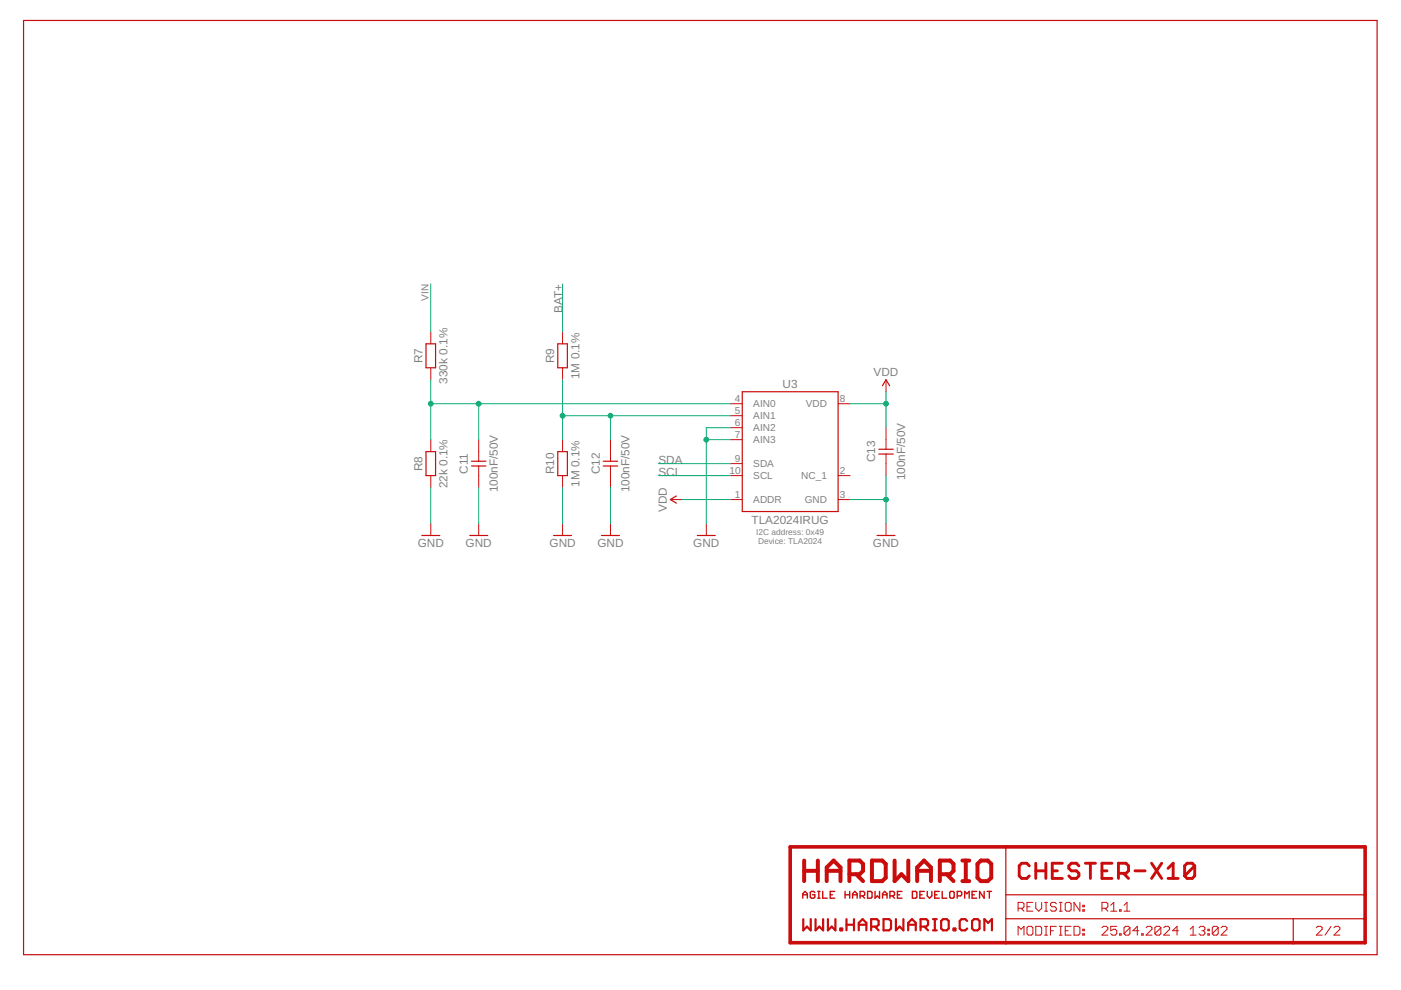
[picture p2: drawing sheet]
<svg xmlns="http://www.w3.org/2000/svg" width="297mm" height="210mm" viewBox="0 0 297 210" stroke-linecap="round" stroke-linejoin="round" font-family="sans-serif">
<g fill="none" stroke="#c90d0c" stroke-width=".61">
<path d="M218.2 183.6l-.5-.6h-1.1l-.5 .6v2.1l.5 .5h1.1l.5-.5M219.6 183v3.2M219.6 184.6h2.1M221.7 183v3.2M223.1 184.6h1.1M225.2 183h-2.1v3.2h2.1M228.7 183.6l-.5-.6h-1.1l-.5 .6v.5l.5 .5h1.1l.5 .6v.5l-.5 .5h-1.1l-.5-.5M230.1 183h2.2M231.2 183v3.2M233.6 184.6h1.1M235.8 183h-2.2v3.2h2.2M237.1 185.2h1.6l.6-.6v-1l-.6-.6h-1.6v3.2"/>
<path d="M238.2 185.2l1.1 1M240.6 184.6h2.2M244.2 183l2.1 3.2M246.3 183l-2.1 3.2M247.6 186.2h2.2M247.6 184.1l1.1-1.1v3.2M253.3 183.6l-.5-.6h-1.1l-.5 .6v2.1M253.3 183.6v2.1l-.5 .5h-1.1l-.5-.5M253.3 183.6l-2.1 2.1"/>
</g>
<g fill="none" stroke="#c90d0c" stroke-width=".21">
<path d="M91.3 70.4v2.5M91.3 78v2.5M119.3 70.4v2.5M119.3 78v2.5M91.3 93.2v2.6M101.5 93.2v4.6M101.5 98.8v4.6M119.3 93.2v2.6M129.4 93.2v4.6M129.4 98.8v4.6M154.8 85.6h2.6M154.8 88.1h2.6"/>
<path d="M154.8 90.7h2.6M154.8 93.2h2.6M154.8 98.3h2.6M177.7 85.6h2.5M187.9 80.5v2.6M187.9 90.7v4.5M187.9 96.3v4.5M91.3 100.8v2.6M91.3 111v2.5M101.5 111v2.5M119.3 100.8v2.6M119.3 111v2.5"/>
<path d="M129.4 111v2.5M142.1 105.9h2.6M149.8 111v2.5M154.8 105.9h2.6M154.8 100.8h2.6M177.7 105.9h2.5M177.7 100.8h2.5M187.9 111v2.5M215.9 192.6h.9l.3-.3v-.7l-.3-.3h-.9v1.9M215.9 198.3v-1.9l.6 .6 .6-.6v1.9M216.5 192.6l.6 .6M217.7 196.7l.3-.3h.7l.3 .3v1.3l-.3 .3h-.7l-.3-.3z"/>
<path d="M217.7 192.3h.7M219 191.3h-1.3v1.9h1.3M219.6 196.4h.9l.4 .3v1.3l-.4 .3h-.9zM219.6 191.3v1.3l.6 .6 .7-.6v-1.3M221.5 198.3h.6M221.5 196.4h.6M221.5 191.3h.6M221.5 193.2h.6M221.8 191.3v1.9M221.8 196.4v1.9M222.7 197.3h.7M224 196.4h-1.3v1.9"/>
<path d="M224 191.6l-.3-.3h-.7l-.3 .3v.3l.3 .4h.7l.3 .3v.3l-.3 .3h-.7l-.3-.3M224.6 198.3h.6M224.6 196.4h.6M224.6 191.3h.6M224.6 193.2h.6M224.9 191.3v1.9M224.9 196.4v1.9M225.8 197.3h.7M226.1 191.3h.7l.3 .3v1.3l-.3 .3h-.7l-.3-.3v-1.3zM227.1 196.4h-1.3v1.9h1.3M227.7 196.4h.9l.4 .3v1.3l-.4 .3h-.9zM229 191.3v1.9l-1.3-1.9v1.9"/>
<path d="M229.6 198h.3v.3h-.3zM229.6 197h.3v.3h-.3zM229.6 192.9h.3v.3h-.3zM229.6 191.9h.3v.4h-.3zM233.6 196.7l.4-.3h.6l.3 .3v.3l-1.3 1.3h1.3M233.6 192.6h1l.3-.3v-.7l-.3-.3h-1v1.9M234.3 192.6l.6 .6M235.5 191.9l.6-.6v1.9M235.5 193.2h1.3M236.8 196.4h-1.3v.9l.6-.3h.4l.3 .3v.7l-.3 .3h-.7l-.3-.3M237.4 198h.3v.3h-.3zM237.4 192.9h.3v.3h-.3z"/>
<path d="M238.3 193.2h1.3M238.3 191.9l.7-.6v1.9M239.6 196.7v1.3l-.4 .3h-.6l-.3-.3M239.6 196.7l-.4-.3h-.6l-.3 .3v1.3M239.6 196.7l-1.3 1.3M241.4 197.3h-1.2l.9-.9v1.9M242.1 198h.3v.3h-.3zM243 196.7l.3-.3h.6l.3 .3v.3l-1.2 1.3h1.2M246.1 196.7v1.3l-.3 .3h-.6l-.3-.3M246.1 196.7l-.3-.3h-.6l-.3 .3v1.3M246.1 196.7l-1.2 1.3M246.7 196.7l.4-.3h.6l.3 .3v.3l-1.3 1.3h1.3"/>
<path d="M249.9 197.3h-1.3l1-.9v1.9M252.3 198.3h1.3M252.3 197l.7-.6v1.9M254.2 196.7l.3-.3h.7l.3 .3v.3l-.3 .3M254.8 197.3h.4M255.2 197.3l.3 .4v.3l-.3 .3h-.7l-.3-.3M256.1 198h.3v.3h-.3zM256.1 197h.3v.3h-.3zM258.3 196.7v1.3l-.3 .3h-.7l-.3-.3M258.3 196.7l-.3-.3h-.7l-.3 .3v1.3M258.3 196.7l-1.3 1.3M258.9 196.7l.3-.3h.6l.3 .3v.3l-1.2 1.3h1.2"/>
<path d="M279.1 196.7l.3-.3h.6l.3 .3v.3l-1.2 1.3h1.2M282.2 196.4l-1.3 1.9M282.8 196.7l.3-.3h.7l.3 .3v.3l-1.3 1.3h1.3"/>
</g>
<path d="M167.5 179.6h121.9v20.3h-121.9z" fill="none" stroke="#c90d0c" stroke-width=".76"/>
<g fill="none" stroke="#c90d0c" stroke-width=".25">
<path d="M5 4.3h287v198.1h-287zM90.3 72.9h2.1v5.1h-2.1zM118.3 72.9h2v5.1h-2zM90.3 95.8h2.1v5h-2.1zM100 98.8h3M100 97.8h3M118.3 95.8h2v5h-2zM127.9 98.8h3.1M127.9 97.8h3.1M157.4 83.1h20.3v25.4h-20.3zM186.3 96.3h3.1M186.3 95.2h3.1"/>
<path d="M187.1 81.8l.8-1.3 .7 1.3M89.4 113.5h3.8M99.6 113.5h3.8M117.4 113.5h3.8M127.5 113.5h3.8M143.4 105.2l-1.3 .7 1.3 .8M147.8 113.5h3.9M185.9 113.5h3.9M213.3 179.6v20.3M213.3 189.7h76.1M213.3 194.8h76.1M274.2 194.8v5.1"/>
</g>
<g fill="none" stroke="#c90d0c" stroke-width=".85">
<path d="M170.5 182.5v4.3M170.5 184.6h2.9M173.4 182.5v4.3M175.3 184.6h2.9M175.3 186.8v-2.9l1.4-1.4 1.5 1.4v2.9M180.1 185.4h2.2l.7-.8v-1.4l-.7-.7h-2.2v4.3M181.5 185.4l1.5 1.4M184.9 182.5h2.1l.8 .7v2.9l-.8 .7h-2.1zM189.7 182.5v4.3l1.4-1.4 1.5 1.4v-4.3M194.5 184.6h2.9M194.5 186.8v-2.9l1.4-1.4 1.5 1.4v2.9M199.3 185.4h2.1l.8-.8v-1.4l-.8-.7h-2.1v4.3"/>
<path d="M200.7 185.4l1.5 1.4M204 182.5h1.5M204 186.8h1.5M204.8 182.5v4.3M208 182.5h1.4l.8 .7v2.9l-.8 .7h-1.4l-.8-.7v-2.9z"/>
</g>
<g fill="none" stroke="#c90d0c" stroke-width=".3">
<path d="M170.2 190.4v-.9l.5-.5 .5 .5v.9M170.2 189.7h1M172.8 189.2l-.3-.2h-.5l-.2 .2v1l.2 .2h.5l.3-.2v-.5h-.5M173.4 189h.5M173.4 190.4h.5M173.6 189v1.4M174.4 189v1.4h1M176 189.7h.5M177 189h-1v1.4h1M179.2 189.7h.9M179.2 189v1.4M180.1 189v1.4"/>
<path d="M180.8 189.7h.9M180.8 190.4v-.9l.5-.5 .4 .5v.9M182.4 189.9h.7l.2-.2v-.5l-.2-.2h-.7v1.4M182.8 189.9l.5 .5M183.9 189h.8l.2 .2v1l-.2 .2h-.8zM185.5 189v1.4l.5-.5 .5 .5v-1.4M187.1 189.7h1M187.1 190.4v-.9l.5-.5 .5 .5v.9M188.7 189.9h.7l.3-.2v-.5l-.3-.2h-.7v1.4M189.2 189.9l.5 .5M190.3 189.7h.5M191.2 189h-.9v1.4h.9"/>
<path d="M193.4 189h.8l.2 .2v1l-.2 .2h-.8zM195 189.7h.5M196 189h-1v1.4h1M196.6 189v.9l.5 .5 .5-.5v-.9M198.2 189.7h.5M199.2 189h-1v1.4h1M199.8 189v1.4h.9M201.6 189h.5l.2 .2v1l-.2 .2h-.5l-.2-.2v-1zM202.9 189.9h.8l.2-.2v-.5l-.2-.2h-.8v1.4M204.5 190.4v-1.4l.5 .5 .5-.5v1.4M206.1 189.7h.5M207.1 189h-1v1.4h1"/>
<path d="M208.7 189v1.4l-1-1.4v1.4M209.3 189h.9M209.8 189v1.4"/>
</g>
<g fill="none" stroke="#c90d0c" stroke-width=".47">
<path d="M170.3 194.9v2.4l.8-.8 .8 .8v-2.4M172.9 194.9v2.4l.8-.8 .8 .8v-2.4M175.5 194.9v2.4l.8-.8 .8 .8v-2.4M178.2 196.9h.4v.4h-.4zM179.5 194.9v2.4M179.5 196.1h1.6M181.1 194.9v2.4M182.1 196.1h1.6M182.1 197.3v-1.6l.8-.8 .8 .8v1.6M184.7 196.5h1.2l.4-.4v-.8l-.4-.4h-1.2v2.4M185.5 196.5l.8 .8M187.3 194.9h1.2l.4 .4v1.6l-.4 .4h-1.2z"/>
<path d="M189.9 194.9v2.4l.8-.8 .8 .8v-2.4M192.6 196.1h1.6M192.6 197.3v-1.6l.8-.8 .8 .8v1.6M195.2 196.5h1.2l.4-.4v-.8l-.4-.4h-1.2v2.4M196 196.5l.8 .8M197.8 197.3h.8M197.8 194.9h.8M198.2 194.9v2.4M199.5 195.3l.4-.4h.8l.4 .4v1.6l-.4 .4h-.8l-.4-.4zM202.2 196.9h.4v.4h-.4zM205.1 195.3l-.4-.4h-.8l-.4 .4v1.6l.4 .4h.8l.4-.4M206.1 195.3l.4-.4h.8l.4 .4v1.6l-.4 .4h-.8l-.4-.4z"/>
<path d="M208.7 197.3v-2.4l.8 .8 .8-.8v2.4"/>
</g>
<g fill="none" stroke="#0dab76" stroke-width=".21">
<path d="M91.3 60.2v10.2M119.3 60.2v10.2M91.3 80.5v12.7M91.3 85.6h63.5M101.5 85.6v7.6M119.3 80.5v12.7M119.3 88.1h35.5M129.4 88.1v5.1M139.6 98.3h15.2M149.8 93.2h5M154.8 90.7h-5v20.3M180.2 85.6h7.7"/>
<path d="M187.9 83.1v7.6M91.3 103.4v7.6M101.5 103.4v7.6M119.3 103.4v7.6M129.4 103.4v7.6M139.6 100.8h15.2M144.7 105.9h10.1M180.2 105.9h7.7M187.9 100.8v10.2"/>
</g>
<g fill="#0dab76" stroke="#0dab76" stroke-width=".21">
<circle cx="187.9" cy="105.9" r=".51"/>
<circle cx="149.8" cy="93.2" r=".51"/>
<circle cx="187.9" cy="85.6" r=".51"/>
<circle cx="91.3" cy="85.6" r=".51"/>
<circle cx="101.5" cy="85.6" r=".51"/>
<circle cx="119.3" cy="88.1" r=".51"/>
<circle cx="129.4" cy="88.1" r=".51"/>
</g>
<g font-size="2.5" fill="#808080">
<text x="119.3" y="66.3" transform="rotate(-90 119.3 66.3)">BAT+</text>
<text x="89.6" y="77.1" transform="rotate(-90 89.6 77.1)">R7</text>
<text x="117.5" y="77" transform="rotate(-90 117.5 77)">R9</text>
<text x="94.9" y="81.3" transform="rotate(-90 94.9 81.3)">330k 0.1%</text>
<text x="122.8" y="80.4" transform="rotate(-90 122.8 80.4)">1M 0.1%</text>
<text x="165.9" y="82.3">U3</text>
<text x="185.2" y="79.8">VDD</text>
<text x="89.6" y="99.9" transform="rotate(-90 89.6 99.9)">R8</text>
<text x="99.2" y="100.5" transform="rotate(-90 99.2 100.5)">C11</text>
<text x="117.5" y="100.6" transform="rotate(-90 117.5 100.6)">R10</text>
<text x="127.2" y="100.6" transform="rotate(-90 127.2 100.6)">C12</text>
<text x="139.6" y="98.3">SDA</text>
<text x="139.6" y="100.8">SCL</text>
<text x="185.6" y="98" transform="rotate(-90 185.6 98)">C13</text>
<text x="191.9" y="101.9" transform="rotate(-90 191.9 101.9)">100nF/50V</text>
<text x="94.9" y="103.5" transform="rotate(-90 94.9 103.5)">22k 0.1%</text>
<text x="105.6" y="104.4" transform="rotate(-90 105.6 104.4)">100nF/50V</text>
<text x="122.8" y="103.2" transform="rotate(-90 122.8 103.2)">1M 0.1%</text>
<text x="133.5" y="104.4" transform="rotate(-90 133.5 104.4)">100nF/50V</text>
<text x="141.4" y="108.5" transform="rotate(-90 141.4 108.5)">VDD</text>
<text x="159.3" y="111">TLA2024IRUG</text>
<text x="88.6" y="116.1">GND</text>
<text x="98.7" y="116.1">GND</text>
<text x="116.5" y="116.1">GND</text>
<text x="126.7" y="116.1">GND</text>
<text x="147" y="116.1">GND</text>
<text x="185.1" y="116.1">GND</text>
</g>
<g font-size="2.1" fill="#808080">
<text x="90.8" y="63.8" transform="rotate(-90 90.8 63.8)">VIN</text>
<text x="155.8" y="85.2">4</text>
<text x="155.8" y="87.8">5</text>
<text x="159.7" y="86.4">AIN0</text>
<text x="159.7" y="88.9">AIN1</text>
<text x="170.8" y="86.4">VDD</text>
<text x="178" y="85.2">8</text>
<text x="155.8" y="90.3">6</text>
<text x="155.8" y="92.9">7</text>
<text x="159.7" y="91.4">AIN2</text>
<text x="159.7" y="94">AIN3</text>
<text x="154.6" y="100.5">10</text>
<text x="155.8" y="97.9">9</text>
<text x="159.7" y="99.1">SDA</text>
<text x="159.7" y="101.6">SCL</text>
<text x="169.9" y="101.6">NC_1</text>
<text x="178" y="100.5">2</text>
<text x="155.8" y="105.6">1</text>
<text x="159.7" y="106.7">ADDR</text>
<text x="170.6" y="106.7">GND</text>
<text x="178" y="105.6">3</text>
</g>
<g font-size="1.8" fill="#808080">
<text x="160.3" y="113.5">I2C address: 0x49</text>
<text x="160.7" y="115.4">Device: TLA2024</text>
</g>
</svg>
